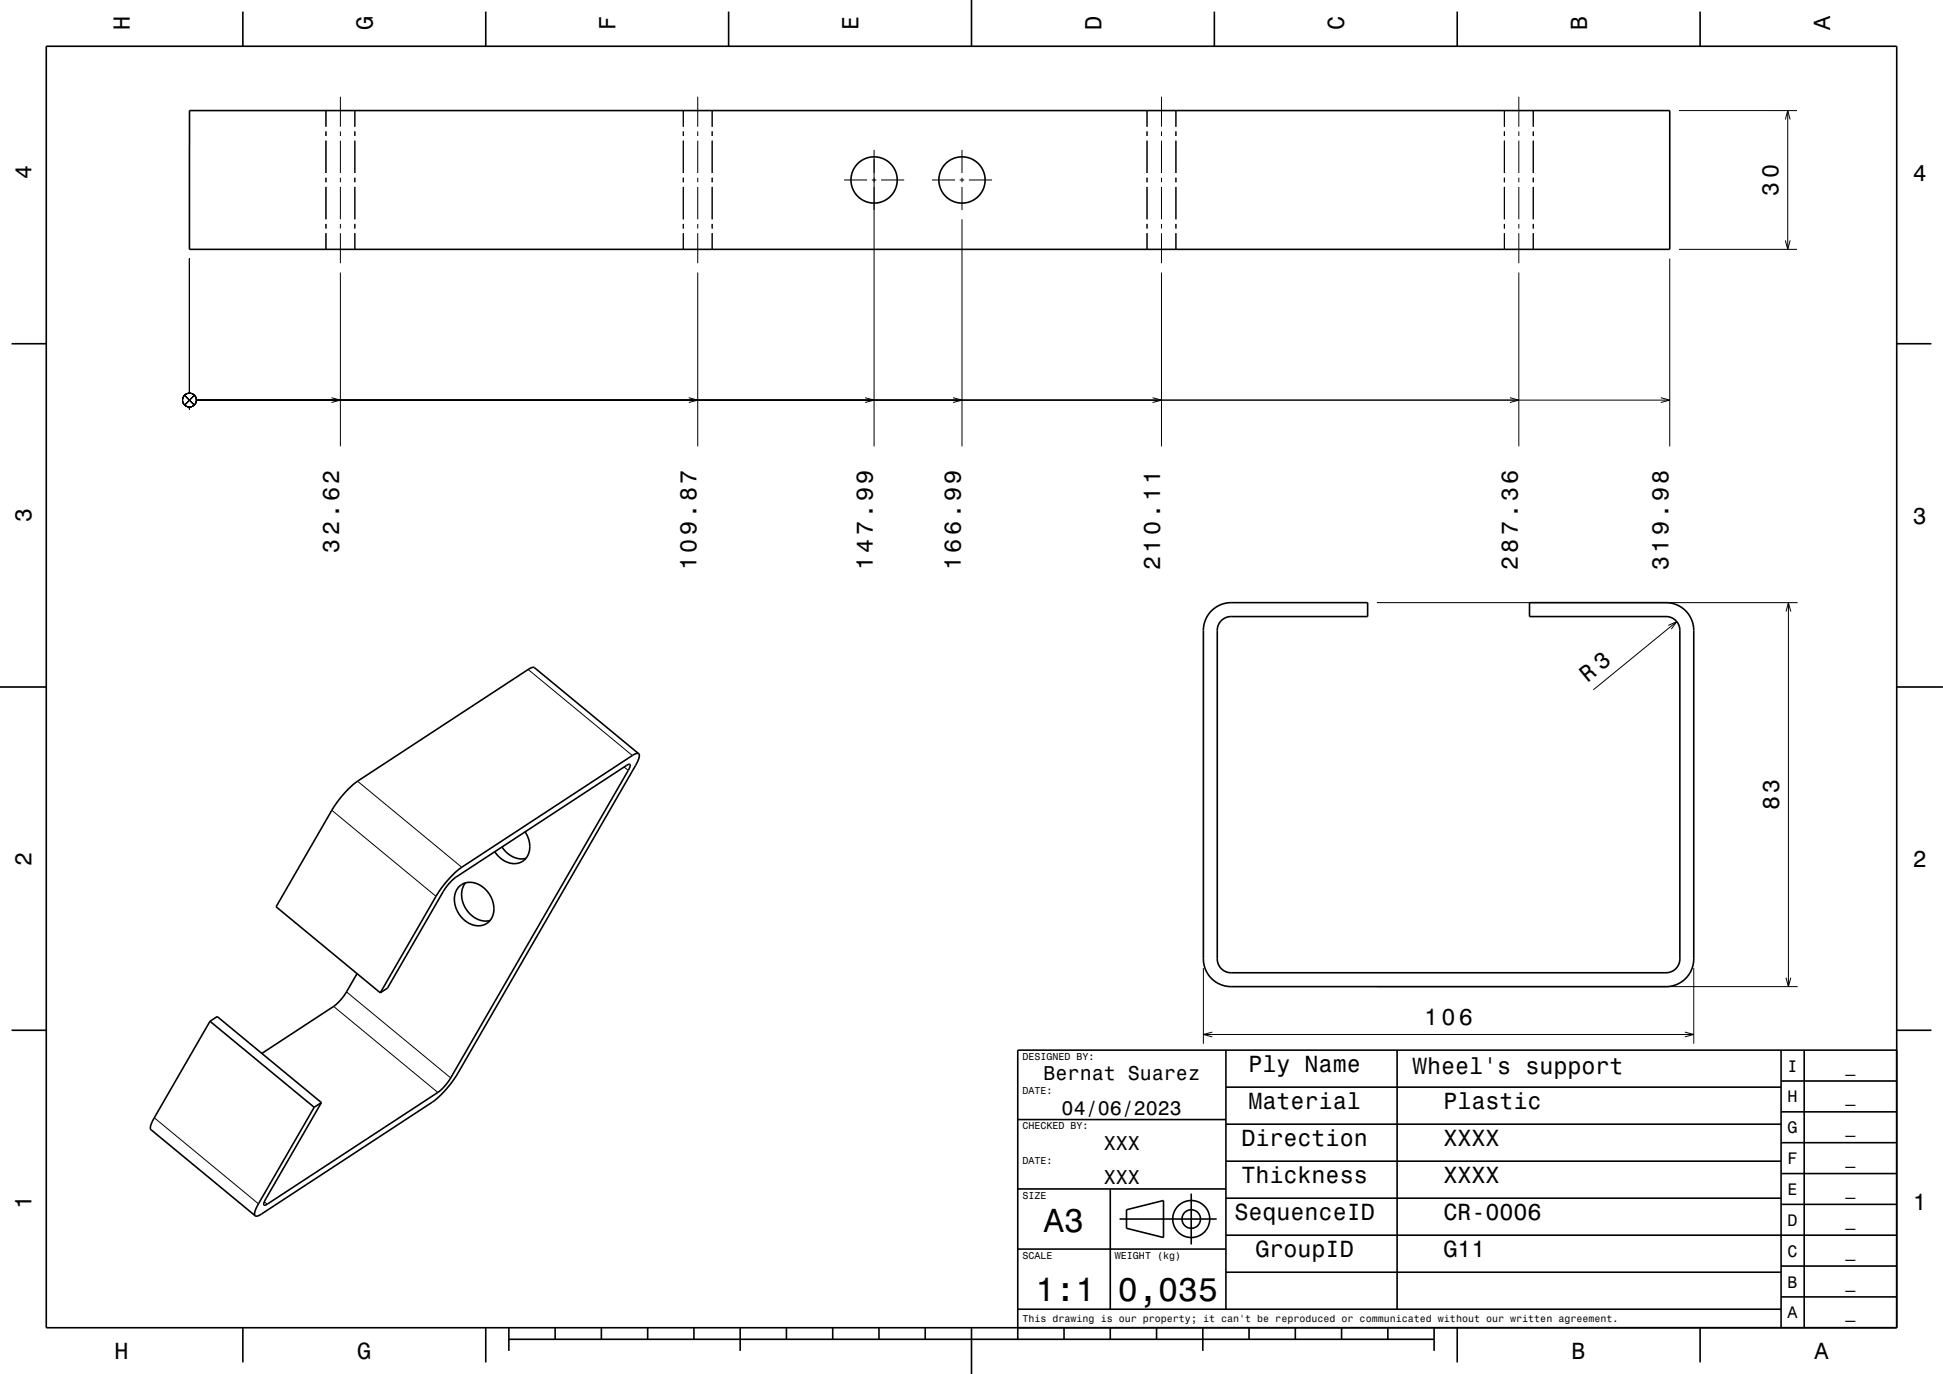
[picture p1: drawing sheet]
<svg xmlns="http://www.w3.org/2000/svg" width="420mm" height="297mm" viewBox="0 0 420 297" stroke-linecap="round" stroke-linejoin="round" font-family="sans-serif">
<g fill="none" stroke="#000" stroke-width=".22">
<path d="M70.5 23.9v3.5M70.5 28.4v1M70.5 30.4v7M70.5 38.4v1M73.6 20.9v6.5M73.6 28.4v1M73.6 30.4v7M73.6 38.4v1M76.7 23.9v3.5M76.7 28.4v1M76.7 30.4v7M76.7 38.4v1"/>
<path d="M147.7 23.9v3.5M147.7 28.4v1M147.7 30.4v7M147.7 38.4v1M150.8 20.9v6.5M150.8 28.4v1M150.8 30.4v7M150.8 38.4v1M153.9 23.9v3.5M153.9 28.4v1M153.9 30.4v7M153.9 38.4v1"/>
<path d="M182.4 38.9h5M188.4 38.9h1M188.9 32.4v64.1M190.4 38.9h5M201.4 38.9h5M207.4 38.9h1M207.9 32.4v5M207.9 38.4v1M209.4 38.9h5M247.9 23.9v3.5M247.9 28.4v1M247.9 30.4v7"/>
<path d="M247.9 38.4v1M251.1 20.9v6.5M251.1 28.4v1M251.1 30.4v7M251.1 38.4v1M254.2 23.9v3.5M254.2 28.4v1M254.2 30.4v7M254.2 38.4v1M325.2 23.9v3.5M325.2 28.4v1M325.2 30.4v7"/>
<path d="M325.2 38.4v1M328.3 20.9v6.5M328.3 28.4v1M328.3 30.4v7M328.3 38.4v1M331.4 23.9v3.5M331.4 28.4v1M331.4 30.4v7M331.4 38.4v1M362.9 23.9h25.5M385.9 25.8l.5-1.9 .6 1.9M386.4 23.9v30"/>
<path d="M41 55.9v29.1M70.5 40.4v7M70.5 48.4v1M70.5 50.4v3.5M73.6 40.4v7M73.6 48.4v1M73.6 50.4v6.5M73.6 58.9v37.6M76.7 40.4v7M76.7 48.4v1M76.7 50.4v3.5M147.7 40.4v7"/>
<path d="M147.7 48.4v1M147.7 50.4v3.5M150.8 40.4v7M150.8 48.4v1M150.8 50.4v6.5M150.8 58.9v37.6M153.9 40.4v7M153.9 48.4v1M153.9 50.4v3.5M207.9 40.4v5M207.9 47.4v49.1M247.9 40.4v7"/>
<path d="M247.9 48.4v1M247.9 50.4v3.5M251.1 40.4v7M251.1 48.4v1M251.1 50.4v6.5M251.1 58.9v37.6M254.2 40.4v7M254.2 48.4v1M254.2 50.4v3.5M325.2 40.4v7M325.2 48.4v1M325.2 50.4v3.5"/>
<path d="M328.3 40.4v7M328.3 48.4v1M328.3 50.4v6.5M328.3 58.9v37.6M331.4 40.4v7M331.4 48.4v1M331.4 50.4v3.5M360.9 55.9v40.6M362.9 53.9h25.5M385.9 52l.5 1.9 .6-1.9M39.9 85.4l2.1 2.1M41 88v.5"/>
<path d="M42 85.4l-2.1 2.1M42.5 86.5h318.4M71.6 86l2 .5-2 .5M148.9 86l1.9 .5-1.9 .5M187 86l1.9 .5-1.9 .5M206 86l1.9 .5-1.9 .5M249.1 86l2 .5-2 .5M326.4 86l1.9 .5-1.9 .5M359 86l1.9 .5-1.9 .5M297.6 130.3h91M360.6 135.2l1.8-.8-1.1 1.6M362.4 134.4l-18 14.7"/>
<path d="M386.1 132.2l.5-1.9 .5 1.9M386.6 130.3v83M114.2 144.7l22.5 18.6M71.7 175.1l22.5 18.6M77.3 168.9l22.5 18.6M134.9 165.8l.9 .7M72.1 217.5l22.5 18.6M74.9 214.4l22.5 18.6M260.1 209.3v16.3M297.6 213.3h91M366.1 209.3v16.3M386.1 211.3l.5 2 .5-2"/>
<path d="M260.1 223.6h106M262.1 223.1l-2 .5 2 .5M364.2 223.1l1.9 .5-1.9 .5M33.4 241.6l22.5 18.6M57.1 259.8l.7 .5"/>
<circle cx="41" cy="86.5" r="1.5"/>
</g>
<g fill="none" stroke="#000" stroke-width=".35">
<path d="M10 10h400v277h-400zM52.5 2.5v7.5M105 2.5v7.5M157.5 2.5v7.5M210 0v10M262.5 2.5v7.5M315 2.5v7.5M367.5 2.5v7.5M41 23.9h319.9v30h-319.9zM2.5 74.3h7.5M410 74.3h7.5M261.9 132.1a6 6 0 0 1 4.2-1.8h29.5v3h-29.5a3 3 0 0 0-3 3v71a3 3 0 0 0 3 3h94a3 3 0 0 0 3-3v-71a3 3 0 0 0-3-3h-29.5v-3h29.5a6 6 0 0 1 6 6v71a6 6 0 0 1-6 6h-94a6 6 0 0 1-6-6v-71a6 6 0 0 1 1.8-4.2z"/>
<path d="M0 148.5h10M410 148.5h10M113.5 179.8a4.5 4.5 0 0 1-.6 6.4 4.6 4.6 0 0 1-5.9-2.1M138.1 162.9a2.5 2.5 0 0 1-.6 2.4l-38.5 66.7-2.2 3-1.8 1.9-1.5 1.3-37 24.2a1.41 1.41 0 0 1-1.3 .4M138.1 162.9l-22.6-18.6a1.41 1.41 0 0 0-1.3 .4l-36.9 24.2-1.5 1.2-2.1 2.2-1.7 2.4-12.3 21.3 22.5 18.6M138.1 162.9a1.43 1.43 0 0 0-1.4 .4l-36.9 24.2-1.5 1.2-2.1 2.2-1.7 2.4-12.3 21.3M99.3 191.6a4.2 4.2 0 0 1 6 1 4.8 4.8 0 0 1 .1 6.9 4.4 4.4 0 0 1-6.1-1.8 4.8 4.8 0 0 1 0-6.1zM100.6 190.8a5.4 5.4 0 0 0 2 7.5 4.2 4.2 0 0 0 3.3 .7M108.5 183.1a4.9 4.9 0 0 0 5.2 2.4M77.2 210.5l-2.6 4.4-2.1 2.3-15.9 10.5M82.2 214.6l1.6-1 12.1-21 2-2.4 37.6-24.8 .7-.2v.6l-.4 .7-38.4 66.5-1 1.5-1.8 1.6-36.8 24.2-.7 .2v-.5l.3-.8 12.1-20.9M2.5 222.7h7.5"/>
<path d="M45.4 220.8l-12.4 21.5a1.95 1.95 0 0 0-.4 1.9l22.6 18.6M45.4 220.8l22.5 18.6M45.4 220.8l1.6-1.1 22.5 18.6M67.9 239.4l-12.4 21.5a1.95 1.95 0 0 0-.3 1.9M69.5 238.3l-1.6 1.1M265 235h120M265 227v56M302 227v56M385 233.7h25M385 227v60M390 227v60M410 222.7h7.5"/>
<path d="M410 227h-190v62.5M220 257h45M220 242h45M240 257v26M257.5 258v11M265 259h120M265 251h120M265 243h120M385 253.7h25M385 247h25M385 240.3h25M220 270h45"/>
<path d="M242 263.5h21M243.5 261.5l8-2v8l-8-2zM265 275h120M265 267h145M385 273.7h25M385 260.3h25M52.5 287v7.5M105 287v7.5M110 289.5h200M110 287v5M120 287v2.5M130 287v2.5"/>
<path d="M140 287v2.5M150 287v2.5M160 287v5M170 287v2.5M180 287v2.5M190 287v2.5M200 287v2.5M210 287v10M220 283h165M230 287v2.5M240 287v2.5M250 287v2.5"/>
<path d="M260 287v5M270 287v2.5M280 287v2.5M290 287v2.5M300 287v2.5M310 287v5M315 287v7.5M367.5 287v7.5M385 280.3h25"/>
<circle cx="188.9" cy="38.9" r="5"/>
<circle cx="207.9" cy="38.9" r="5"/>
<circle cx="257.5" cy="263.5" r="2"/>
<circle cx="257.5" cy="263.5" r="4"/>
</g>
<g font-size="7.2">
<text x="225.7" y="266.3">A3</text>
<text x="223.8" y="281.3">1:1</text>
<text x="241.7" y="281.3">0,035</text>
</g>
<g font-size="5">
<text x="28.1" y="6.5" transform="rotate(-90 28.1 6.5)">H</text>
<text x="80.6" y="6.5" transform="rotate(-90 80.6 6.5)">G</text>
<text x="133.1" y="6.5" transform="rotate(-90 133.1 6.5)">F</text>
<text x="185.6" y="6.5" transform="rotate(-90 185.6 6.5)">E</text>
<text x="238.1" y="6.5" transform="rotate(-90 238.1 6.5)">D</text>
<text x="290.6" y="6.5" transform="rotate(-90 290.6 6.5)">C</text>
<text x="343.1" y="6.5" transform="rotate(-90 343.1 6.5)">B</text>
<text x="395.6" y="6.5" transform="rotate(-90 395.6 6.5)">A</text>
<text x="6.8" y="38.7" transform="rotate(-90 6.8 38.7)">4</text>
<text x="413.5" y="39">4</text>
<text x="384.4" y="42.3" transform="rotate(-90 384.4 42.3)">30</text>
<text x="6.8" y="112.9" transform="rotate(-90 6.8 112.9)">3</text>
<text x="413.5" y="113.2">3</text>
<text x="73.3" y="119.5" transform="rotate(-90 73.3 119.5)">32.62</text>
<text x="150.6" y="123.2" transform="rotate(-90 150.6 123.2)">109.87</text>
<text x="188.7" y="123.2" transform="rotate(-90 188.7 123.2)">147.99</text>
<text x="207.7" y="123.2" transform="rotate(-90 207.7 123.2)">166.99</text>
<text x="250.8" y="123.2" transform="rotate(-90 250.8 123.2)">210.11</text>
<text x="328.1" y="123.2" transform="rotate(-90 328.1 123.2)">287.36</text>
<text x="360.7" y="123.2" transform="rotate(-90 360.7 123.2)">319.98</text>
<text x="343.1" y="147.6" transform="rotate(-39 343.1 147.6)">R 3</text>
<text x="384.6" y="175.2" transform="rotate(-90 384.6 175.2)">83</text>
<text x="6.8" y="187.1" transform="rotate(-90 6.8 187.1)">2</text>
<text x="413.5" y="187.4">2</text>
<text x="307.9" y="221.6">106</text>
<text x="269.9" y="231.8">Ply Name</text>
<text x="305.4" y="232.2">Wheel's support</text>
<text x="269.9" y="239.8">Material</text>
<text x="312" y="239.8">Plastic</text>
<text x="268.3" y="247.8">Direction</text>
<text x="312" y="247.8">XXXX</text>
<text x="268.3" y="255.8">Thickness</text>
<text x="312" y="255.8">XXXX</text>
<text x="6.8" y="261.3" transform="rotate(-90 6.8 261.3)">1</text>
<text x="266.8" y="263.8">SequenceID</text>
<text x="312" y="263.8">CR-0006</text>
<text x="413.5" y="261.6">1</text>
<text x="271.4" y="271.8">GroupID</text>
<text x="312" y="271.8">G11</text>
<text x="24.7" y="293.8">H</text>
<text x="77.2" y="293.8">G</text>
<text x="339.7" y="293.8">B</text>
<text x="392.2" y="293.8">A</text>
</g>
<g font-size="4.3">
<text x="225.6" y="233.5">Bernat Suarez</text>
<text x="229.5" y="241">04/06/2023</text>
<text x="238.6" y="248.5">XXX</text>
<text x="238.6" y="256">XXX</text>
</g>
<g font-size="3.6">
<text x="386.4" y="231.6">I</text>
<text x="398.9" y="231.6">_</text>
<text x="386.4" y="238.3">H</text>
<text x="398.9" y="238.3">_</text>
<text x="386.4" y="245">G</text>
<text x="398.9" y="245">_</text>
<text x="386.4" y="251.6">F</text>
<text x="398.9" y="251.6">_</text>
<text x="386.4" y="258.3">E</text>
<text x="398.9" y="258.3">_</text>
<text x="386.4" y="265">D</text>
<text x="398.9" y="265">_</text>
<text x="386.4" y="271.6">C</text>
<text x="398.9" y="271.6">_</text>
<text x="386.4" y="278.3">B</text>
<text x="398.9" y="278.3">_</text>
<text x="386.4" y="285">A</text>
<text x="398.9" y="285">_</text>
</g>
<g font-size="2.2">
<text x="221" y="229.1">DESIGNED BY:</text>
<text x="221" y="236.6">DATE:</text>
<text x="221" y="244.1">CHECKED BY:</text>
<text x="221" y="251.6">DATE:</text>
<text x="221" y="259.1">SIZE</text>
<text x="221" y="272.1">SCALE</text>
<text x="241" y="272.1">WEIGHT (kg)</text>
<text x="221" y="285.8">This drawing is our property; it can't be reproduced or communicated without our written agreement.</text>
</g>
</svg>
